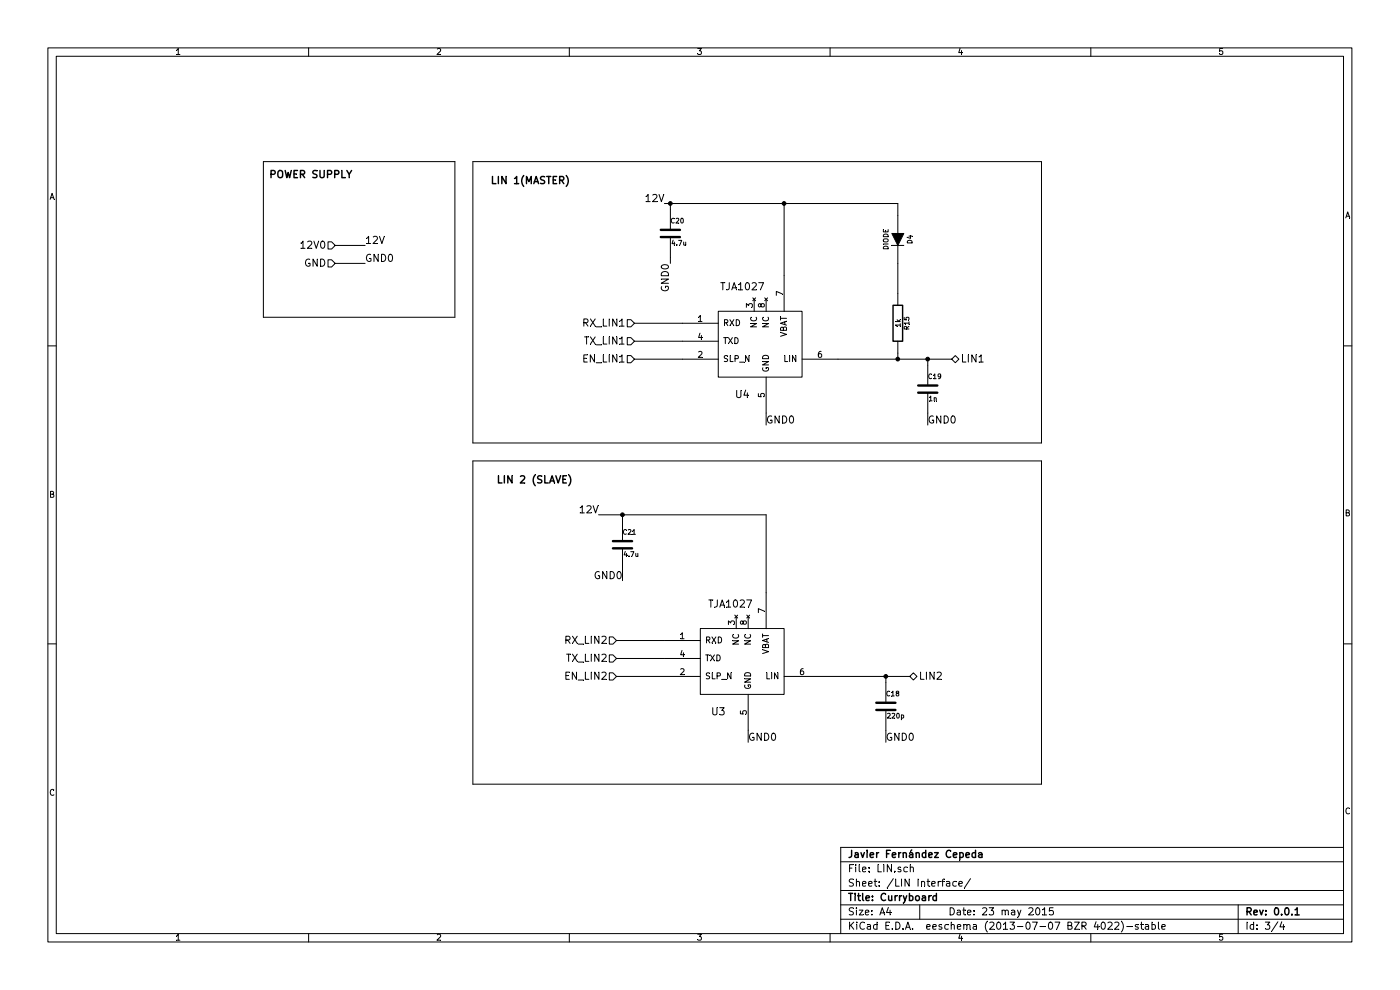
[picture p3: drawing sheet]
EESchema Schematic File Version 2
LIBS:power
LIBS:device
LIBS:transistors
LIBS:conn
LIBS:linear
LIBS:regul
LIBS:74xx
LIBS:cmos4000
LIBS:adc-dac
LIBS:memory
LIBS:xilinx
LIBS:special
LIBS:microcontrollers
LIBS:dsp
LIBS:microchip
LIBS:analog_switches
LIBS:motorola
LIBS:texas
LIBS:intel
LIBS:audio
LIBS:interface
LIBS:digital-audio
LIBS:philips
LIBS:display
LIBS:cypress
LIBS:siliconi
LIBS:opto
LIBS:atmel
LIBS:contrib
LIBS:valves
LIBS:ComponentLib
LIBS:ChefLib
EELAYER 27 0
EELAYER END
$Descr A4 11693 8268
encoding utf-8
Sheet 3 4
Title "Curryboard"
Date "23 may 2015"
Rev "0.0.1"
Comp "Javier Fernández Cepeda"
Comment1 ""
Comment2 ""
Comment3 ""
Comment4 ""
$EndDescr
Text HLabel 2800 2200 0    60   Input ~ 0
GND
Text Label 3050 2200 0    60   ~ 0
GND0
Wire Wire Line
	2800 2050 3050 2050
Wire Wire Line
	2800 2200 3050 2200
Wire Notes Line
	3950 1350 3950 3700
Wire Notes Line
	3950 3700 8700 3700
Wire Notes Line
	8700 3700 8700 1350
Wire Notes Line
	8700 1350 3950 1350
Wire Notes Line
	8700 3850 8700 6550
Wire Notes Line
	3950 3850 3950 6550
Wire Notes Line
	2200 1350 2200 2650
Wire Notes Line
	2200 2650 3800 2650
Wire Notes Line
	3800 2650 3800 1350
Wire Notes Line
	3800 1350 2200 1350
Wire Notes Line
	3950 3850 8700 3850
Text Notes 2250 1500 0    60   ~ 12
POWER SUPPLY
Text Notes 4100 1550 0    60   ~ 12
LIN 1(MASTER)
Text Notes 4150 4050 0    60   ~ 12
LIN 2 (SLAVE)
Text HLabel 2800 2050 0    60   Input ~ 0
12V0
Text Label 3050 2050 0    60   ~ 0
12V
Text HLabel 5300 3000 0    60   Input ~ 0
EN_LIN1
Text HLabel 5150 5650 0    60   Input ~ 0
EN_LIN2
Text HLabel 5300 2700 0    60   Input ~ 0
RX_LIN1
Text HLabel 5300 2850 0    60   Input ~ 0
TX_LIN1
Text HLabel 5150 5350 0    60   Input ~ 0
RX_LIN2
Text HLabel 5150 5500 0    60   Input ~ 0
TX_LIN2
Wire Wire Line
	5150 5650 5550 5650
Wire Wire Line
	5150 5350 5550 5350
Wire Wire Line
	5150 5500 5550 5500
Text Label 6250 6200 0    60   ~ 0
GND0
Text Label 6400 3550 0    60   ~ 0
GND0
Wire Wire Line
	5300 2850 5700 2850
Wire Wire Line
	5300 2700 5700 2700
Wire Wire Line
	5300 3000 5700 3000
Wire Wire Line
	7000 3000 7950 3000
$Comp
L C C19
U 1 1
P 7750 3250
F 0 "C19" H 7750 3350 40  0000 L CNN
F 1 "1n" H 7756 3165 40  0000 L CNN
F 2 "~" H 7788 3100 30  0000 C CNN
F 3 "~" H 7750 3250 60  0000 C CNN
	1    7750 3250
	1    0    0    -1  
$EndComp
Text Label 7750 3550 0    60   ~ 0
GND0
Wire Wire Line
	7750 3450 7750 3550
Wire Wire Line
	6850 5650 7600 5650
$Comp
L C C18
U 1 1
P 7400 5900
F 0 "C18" H 7400 6000 40  0000 L CNN
F 1 "220p" H 7406 5815 40  0000 L CNN
F 2 "~" H 7438 5750 30  0000 C CNN
F 3 "~" H 7400 5900 60  0000 C CNN
	1    7400 5900
	1    0    0    -1  
$EndComp
Text Label 7400 6200 0    60   ~ 0
GND0
Wire Wire Line
	7400 6100 7400 6200
Text HLabel 7950 3000 2    60   BiDi ~ 0
LIN1
Text HLabel 7600 5650 2    60   BiDi ~ 0
LIN2
Text Label 5550 1700 2    60   ~ 0
12V
Wire Wire Line
	5550 1700 7500 1700
Wire Wire Line
	7500 1700 7500 1800
$Comp
L DIODE D4
U 1 1
P 7500 2000
F 0 "D4" H 7500 2100 40  0000 C CNN
F 1 "DIODE" H 7500 1900 40  0000 C CNN
F 2 "~" H 7500 2000 60  0000 C CNN
F 3 "~" H 7500 2000 60  0000 C CNN
	1    7500 2000
	0    1    1    0   
$EndComp
$Comp
L R R15
U 1 1
P 7500 2700
F 0 "R15" V 7580 2700 40  0000 C CNN
F 1 "1k" V 7507 2701 40  0000 C CNN
F 2 "~" V 7430 2700 30  0000 C CNN
F 3 "~" H 7500 2700 30  0000 C CNN
	1    7500 2700
	1    0    0    -1  
$EndComp
Wire Wire Line
	7500 2200 7500 2450
Wire Wire Line
	7500 2950 7500 3000
Connection ~ 7500 3000
Text Label 5000 4300 2    60   ~ 0
12V
Wire Wire Line
	5000 4300 6400 4300
Wire Wire Line
	7400 5700 7400 5650
Connection ~ 7400 5650
Wire Wire Line
	7750 3050 7750 3000
Connection ~ 7750 3000
$Comp
L C C20
U 1 1
P 5600 1950
F 0 "C20" H 5600 2050 40  0000 L CNN
F 1 "4.7u" H 5606 1865 40  0000 L CNN
F 2 "~" H 5638 1800 30  0000 C CNN
F 3 "~" H 5600 1950 60  0000 C CNN
	1    5600 1950
	1    0    0    -1  
$EndComp
Text Label 5600 2200 3    60   ~ 0
GND0
Wire Wire Line
	5600 1750 5600 1700
Connection ~ 5600 1700
Wire Wire Line
	5600 2150 5600 2200
$Comp
L C C21
U 1 1
P 5200 4550
F 0 "C21" H 5200 4650 40  0000 L CNN
F 1 "4.7u" H 5206 4465 40  0000 L CNN
F 2 "~" H 5238 4400 30  0000 C CNN
F 3 "~" H 5200 4550 60  0000 C CNN
	1    5200 4550
	1    0    0    -1  
$EndComp
Text Label 5200 4850 2    60   ~ 0
GND0
Wire Wire Line
	5200 4350 5200 4300
Connection ~ 5200 4300
$Comp
L TJA1027 U4
U 1 1
P 6400 2850
F 0 "U4" H 6200 2400 60  0000 C CNN
F 1 "TJA1027" H 6200 3300 60  0000 C CNN
F 2 "" H 6400 2850 60  0000 C CNN
F 3 "" H 6400 2850 60  0000 C CNN
	1    6400 2850
	1    0    0    -1  
$EndComp
Wire Wire Line
	6400 3550 6400 3450
Wire Wire Line
	6550 2300 6550 1700
Connection ~ 6550 1700
$Comp
L TJA1027 U3
U 1 1
P 6250 5500
F 0 "U3" H 6000 5050 60  0000 C CNN
F 1 "TJA1027" H 6100 5950 60  0000 C CNN
F 2 "" H 6250 5500 60  0000 C CNN
F 3 "" H 6250 5500 60  0000 C CNN
	1    6250 5500
	1    0    0    -1  
$EndComp
Wire Wire Line
	5200 4750 5200 4850
Wire Wire Line
	6250 6100 6250 6200
Wire Wire Line
	6400 4300 6400 4950
Wire Notes Line
	3950 6550 8700 6550
$EndSCHEMATC
